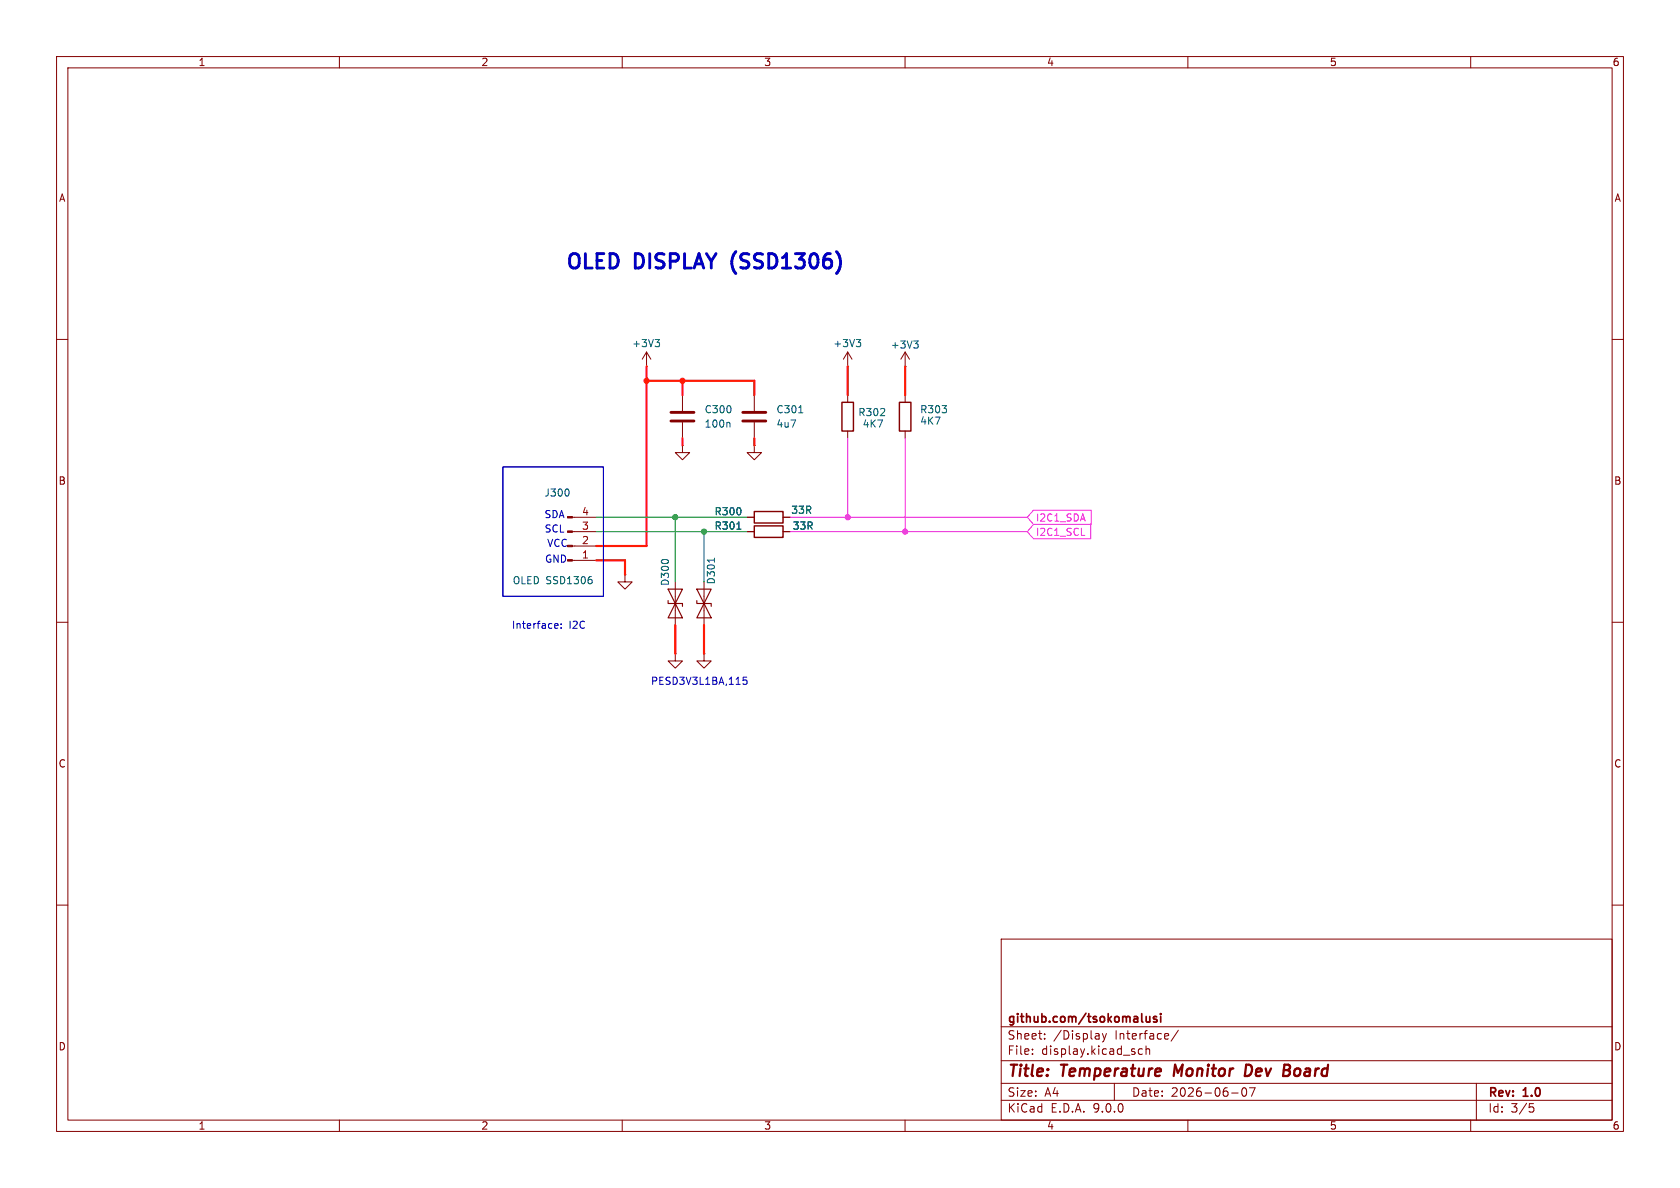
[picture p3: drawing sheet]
(kicad_sch
 (version 20250114)
 (generator "eeschema")
 (generator_version "9.0")
 (paper "A4")
 (title_block
  (title "Temperature Monitor Dev Board")
  (date "2026-06-07")
  (rev "1.0")
  (company "github.com/tsokomalusi"))
 (lib_symbols
  (symbol "Connector:Conn_01x04_Pin"
   (pin_names
    (offset 1.016) (hide yes)) (exclude_from_sim no) (in_bom yes) (on_board yes)
   (property "Reference" "J" (at 0 5.08 0) (effects (font (size 1.27 1.27))))
   (property "Value" "Conn_01x04_Pin" (at 0 -7.62 0) (effects (font (size 1.27 1.27))))
   (property "Footprint" "" (at 0 0 0) (effects (font (size 1.27 1.27)) (hide yes)))
   (property "Datasheet" "~" (at 0 0 0) (effects (font (size 1.27 1.27)) (hide yes)))
   (property "Description" "Generic connector, single row, 01x04, script generated" (at 0 0 0) (effects (font (size 1.27 1.27)) (hide yes)))
   (property "ki_locked" "" (at 0 0 0) (effects (font (size 1.27 1.27))))
   (symbol "Conn_01x04_Pin_1_1"
    (rectangle (start 0.8636 2.667) (end 0 2.413) (stroke (width 0.1524) (type default)) (fill (type outline)))
    (rectangle (start 0.8636 0.127) (end 0 -0.127) (stroke (width 0.1524) (type default)) (fill (type outline)))
    (rectangle (start 0.8636 -2.413) (end 0 -2.667) (stroke (width 0.1524) (type default)) (fill (type outline)))
    (rectangle (start 0.8636 -4.953) (end 0 -5.207) (stroke (width 0.1524) (type default)) (fill (type outline)))
    (polyline (pts (xy 1.27 2.54) (xy 0.8636 2.54)) (stroke (width 0.1524) (type default)) (fill (type none)))
    (polyline (pts (xy 1.27 0) (xy 0.8636 0)) (stroke (width 0.1524) (type default)) (fill (type none)))
    (polyline (pts (xy 1.27 -2.54) (xy 0.8636 -2.54)) (stroke (width 0.1524) (type default)) (fill (type none)))
    (polyline (pts (xy 1.27 -5.08) (xy 0.8636 -5.08)) (stroke (width 0.1524) (type default)) (fill (type none)))
    (pin passive line (at 5.08 2.54 180) (length 3.81) (name "Pin_1" (effects (font (size 1.27 1.27)))) (number "1" (effects (font (size 1.27 1.27)))))
    (pin passive line (at 5.08 0 180) (length 3.81) (name "Pin_2" (effects (font (size 1.27 1.27)))) (number "2" (effects (font (size 1.27 1.27)))))
    (pin passive line (at 5.08 -2.54 180) (length 3.81) (name "Pin_3" (effects (font (size 1.27 1.27)))) (number "3" (effects (font (size 1.27 1.27)))))
    (pin passive line (at 5.08 -5.08 180) (length 3.81) (name "Pin_4" (effects (font (size 1.27 1.27)))) (number "4" (effects (font (size 1.27 1.27))))))
   (embedded_fonts no))
  (symbol "Device:C"
   (pin_numbers (hide yes))
   (pin_names
    (offset 0.254)) (exclude_from_sim no) (in_bom yes) (on_board yes)
   (property "Reference" "C" (at 0.635 2.54 0) (effects (font (size 1.27 1.27)) (justify left)))
   (property "Value" "C" (at 0.635 -2.54 0) (effects (font (size 1.27 1.27)) (justify left)))
   (property "Footprint" "" (at 0.9652 -3.81 0) (effects (font (size 1.27 1.27)) (hide yes)))
   (property "Datasheet" "~" (at 0 0 0) (effects (font (size 1.27 1.27)) (hide yes)))
   (property "Description" "Unpolarized capacitor" (at 0 0 0) (effects (font (size 1.27 1.27)) (hide yes)))
   (symbol "C_0_1"
    (polyline (pts (xy -2.032 0.762) (xy 2.032 0.762)) (stroke (width 0.508) (type default)) (fill (type none)))
    (polyline (pts (xy -2.032 -0.762) (xy 2.032 -0.762)) (stroke (width 0.508) (type default)) (fill (type none))))
   (symbol "C_1_1"
    (pin passive line (at 0 3.81 270) (length 2.794) (name "~" (effects (font (size 1.27 1.27)))) (number "1" (effects (font (size 1.27 1.27)))))
    (pin passive line (at 0 -3.81 90) (length 2.794) (name "~" (effects (font (size 1.27 1.27)))) (number "2" (effects (font (size 1.27 1.27))))))
   (embedded_fonts no))
  (symbol "Device:R"
   (pin_numbers (hide yes))
   (pin_names
    (offset 0)) (exclude_from_sim no) (in_bom yes) (on_board yes)
   (property "Reference" "R" (at 2.032 0 90) (effects (font (size 1.27 1.27))))
   (property "Value" "R" (at 0 0 90) (effects (font (size 1.27 1.27))))
   (property "Footprint" "" (at -1.778 0 90) (effects (font (size 1.27 1.27)) (hide yes)))
   (property "Datasheet" "~" (at 0 0 0) (effects (font (size 1.27 1.27)) (hide yes)))
   (property "Description" "Resistor" (at 0 0 0) (effects (font (size 1.27 1.27)) (hide yes)))
   (symbol "R_0_1"
    (rectangle (start -1.016 -2.54) (end 1.016 2.54) (stroke (width 0.254) (type default)) (fill (type none))))
   (symbol "R_1_1"
    (pin passive line (at 0 3.81 270) (length 1.27) (name "~" (effects (font (size 1.27 1.27)))) (number "1" (effects (font (size 1.27 1.27)))))
    (pin passive line (at 0 -3.81 90) (length 1.27) (name "~" (effects (font (size 1.27 1.27)))) (number "2" (effects (font (size 1.27 1.27))))))
   (embedded_fonts no))
  (symbol "Diode:ESD9B5.0ST5G"
   (pin_numbers (hide yes))
   (pin_names
    (offset 1.016) (hide yes)) (exclude_from_sim no) (in_bom yes) (on_board yes)
   (property "Reference" "D" (at 0 2.54 0) (effects (font (size 1.27 1.27))))
   (property "Value" "ESD9B5.0ST5G" (at 0 -2.54 0) (effects (font (size 1.27 1.27))))
   (property "Footprint" "Diode_SMD:D_SOD-923" (at 0 0 0) (effects (font (size 1.27 1.27)) (hide yes)))
   (property "Datasheet" "https://www.onsemi.com/pub/Collateral/ESD9B-D.PDF" (at 0 0 0) (effects (font (size 1.27 1.27)) (hide yes)))
   (property "Description" "ESD protection diode, 5.0Vrwm, SOD-923" (at 0 0 0) (effects (font (size 1.27 1.27)) (hide yes)))
   (symbol "ESD9B5.0ST5G_0_1"
    (polyline (pts (xy -2.54 -1.27) (xy 0 0) (xy -2.54 1.27) (xy -2.54 -1.27)) (stroke (width 0.2032) (type default)) (fill (type none)))
    (polyline (pts (xy 0.508 1.27) (xy 0 1.27) (xy 0 -1.27) (xy -0.508 -1.27)) (stroke (width 0.2032) (type default)) (fill (type none)))
    (polyline (pts (xy 1.27 0) (xy -1.27 0)) (stroke (width 0) (type default)) (fill (type none)))
    (polyline (pts (xy 2.54 1.27) (xy 2.54 -1.27) (xy 0 0) (xy 2.54 1.27)) (stroke (width 0.2032) (type default)) (fill (type none))))
   (symbol "ESD9B5.0ST5G_1_1"
    (pin passive line (at -3.81 0 0) (length 2.54) (name "A1" (effects (font (size 1.27 1.27)))) (number "1" (effects (font (size 1.27 1.27)))))
    (pin passive line (at 3.81 0 180) (length 2.54) (name "A2" (effects (font (size 1.27 1.27)))) (number "2" (effects (font (size 1.27 1.27))))))
   (embedded_fonts no))
  (symbol "power:+3V3"
   (power)
   (pin_numbers (hide yes))
   (pin_names
    (offset 0) (hide yes)) (exclude_from_sim no) (in_bom yes) (on_board yes)
   (property "Reference" "#PWR" (at 0 -3.81 0) (effects (font (size 1.27 1.27)) (hide yes)))
   (property "Value" "+3V3" (at 0 3.556 0) (effects (font (size 1.27 1.27))))
   (property "Footprint" "" (at 0 0 0) (effects (font (size 1.27 1.27)) (hide yes)))
   (property "Datasheet" "" (at 0 0 0) (effects (font (size 1.27 1.27)) (hide yes)))
   (property "Description" "Power symbol creates a global label with name \"+3V3\"" (at 0 0 0) (effects (font (size 1.27 1.27)) (hide yes)))
   (symbol "+3V3_0_1"
    (polyline (pts (xy -0.762 1.27) (xy 0 2.54)) (stroke (width 0) (type default)) (fill (type none)))
    (polyline (pts (xy 0 2.54) (xy 0.762 1.27)) (stroke (width 0) (type default)) (fill (type none)))
    (polyline (pts (xy 0 0) (xy 0 2.54)) (stroke (width 0) (type default)) (fill (type none))))
   (symbol "+3V3_1_1"
    (pin power_in line (at 0 0 90) (length 0) (name "~" (effects (font (size 1.27 1.27)))) (number "1" (effects (font (size 1.27 1.27))))))
   (embedded_fonts no))
  (symbol "power:GND"
   (power)
   (pin_numbers (hide yes))
   (pin_names
    (offset 0) (hide yes)) (exclude_from_sim no) (in_bom yes) (on_board yes)
   (property "Reference" "#PWR" (at 0 -6.35 0) (effects (font (size 1.27 1.27)) (hide yes)))
   (property "Value" "GND" (at 0 -3.81 0) (effects (font (size 1.27 1.27))))
   (property "Footprint" "" (at 0 0 0) (effects (font (size 1.27 1.27)) (hide yes)))
   (property "Datasheet" "" (at 0 0 0) (effects (font (size 1.27 1.27)) (hide yes)))
   (property "Description" "Power symbol creates a global label with name \"GND\" , ground" (at 0 0 0) (effects (font (size 1.27 1.27)) (hide yes)))
   (symbol "GND_0_1"
    (polyline (pts (xy 0 0) (xy 0 -1.27) (xy 1.27 -1.27) (xy 0 -2.54) (xy -1.27 -1.27) (xy 0 -1.27)) (stroke (width 0) (type default)) (fill (type none))))
   (symbol "GND_1_1"
    (pin power_in line (at 0 0 270) (length 0) (name "~" (effects (font (size 1.27 1.27)))) (number "1" (effects (font (size 1.27 1.27))))))
   (embedded_fonts no)))
 (text "OLED DISPLAY (SSD1306)"
  (exclude_from_sim no)
  (at 124.714 46.482 0)
  (effects (font (size 2.54 2.54) (thickness 0.508)
    (bold yes))))
 (text "GND"
  (exclude_from_sim no)
  (at 98.298 99.06 0)
  (effects (font (size 1.27 1.27))))
 (text "PESD3V3L1BA,115"
  (exclude_from_sim no)
  (at 123.698 120.65 0)
  (effects (font (size 1.27 1.27))))
 (text "VCC"
  (exclude_from_sim no)
  (at 98.552 96.266 0)
  (effects (font (size 1.27 1.27))))
 (text "SDA"
  (exclude_from_sim no)
  (at 98.044 91.186 0)
  (effects (font (size 1.27 1.27))))
 (text "SCL"
  (exclude_from_sim no)
  (at 98.044 93.726 0)
  (effects (font (size 1.27 1.27))))
 (text "Interface: I2C"
  (exclude_from_sim no)
  (at 97.028 110.744 0)
  (effects (font (size 1.27 1.27))))
 (text_box ""
  (exclude_from_sim no)
  (at 88.9 82.55 0)
  (size 17.78 22.86)
  (margins 0.9525 0.9525 0.9525 0.9525)
  (stroke (width 0) (type solid))
  (fill (type none))
  (effects (font (size 1.27 1.27)) (justify left top)))
 (junction
  (at 124.46 93.98)
  (diameter 0)
  (color 0 0 0 0))
 (junction
  (at 114.3 67.31)
  (diameter 0)
  (color 0 0 0 0))
 (junction
  (at 119.38 91.44)
  (diameter 0)
  (color 0 0 0 0))
 (junction
  (at 120.65 67.31)
  (diameter 0)
  (color 0 0 0 0))
 (junction
  (at 160.02 93.98)
  (diameter 0)
  (color 0 0 0 0))
 (junction
  (at 149.86 91.44)
  (diameter 0)
  (color 0 0 0 0))
 (wire
  (pts (xy 105.41 99.06) (xy 110.49 99.06))
  (stroke (width 0) (type default)))
 (wire
  (pts (xy 133.35 77.47) (xy 133.35 78.74))
  (stroke (width 0) (type default)))
 (wire
  (pts (xy 149.86 64.77) (xy 149.86 69.85))
  (stroke (width 0) (type default)))
 (wire
  (pts (xy 119.38 110.49) (xy 119.38 115.57))
  (stroke (width 0) (type default)))
 (wire
  (pts (xy 119.38 91.44) (xy 119.38 102.87))
  (stroke (width 0) (type default)))
 (wire
  (pts (xy 120.65 67.31) (xy 114.3 67.31))
  (stroke (width 0) (type default)))
 (wire
  (pts (xy 110.49 99.06) (xy 110.49 101.6))
  (stroke (width 0) (type default)))
 (wire
  (pts (xy 124.46 110.49) (xy 124.46 115.57))
  (stroke (width 0) (type default)))
 (wire
  (pts (xy 139.7 91.44) (xy 149.86 91.44))
  (stroke (width 0) (type default)))
 (wire
  (pts (xy 133.35 69.85) (xy 133.35 67.31))
  (stroke (width 0) (type default)))
 (wire
  (pts (xy 160.02 77.47) (xy 160.02 93.98))
  (stroke (width 0) (type default)))
 (wire
  (pts (xy 120.65 78.74) (xy 120.65 77.47))
  (stroke (width 0) (type default)))
 (wire
  (pts (xy 160.02 64.77) (xy 160.02 69.85))
  (stroke (width 0) (type default)))
 (wire
  (pts (xy 124.46 93.98) (xy 124.46 102.87))
  (stroke (width 0) (type default)))
 (wire
  (pts (xy 120.65 67.31) (xy 133.35 67.31))
  (stroke (width 0) (type default)))
 (wire
  (pts (xy 139.7 93.98) (xy 160.02 93.98))
  (stroke (width 0) (type default)))
 (wire
  (pts (xy 149.86 77.47) (xy 149.86 91.44))
  (stroke (width 0) (type default)))
 (wire
  (pts (xy 160.02 93.98) (xy 181.61 93.98))
  (stroke (width 0) (type default)))
 (wire
  (pts (xy 105.41 96.52) (xy 114.3 96.52))
  (stroke (width 0) (type default)))
 (wire
  (pts (xy 114.3 67.31) (xy 114.3 96.52))
  (stroke (width 0) (type default)))
 (wire
  (pts (xy 124.46 93.98) (xy 132.08 93.98))
  (stroke (width 0) (type default)))
 (wire
  (pts (xy 105.41 93.98) (xy 124.46 93.98))
  (stroke (width 0) (type default)))
 (wire
  (pts (xy 119.38 91.44) (xy 132.08 91.44))
  (stroke (width 0) (type default)))
 (wire
  (pts (xy 120.65 69.85) (xy 120.65 67.31))
  (stroke (width 0) (type default)))
 (wire
  (pts (xy 149.86 91.44) (xy 181.61 91.44))
  (stroke (width 0) (type default)))
 (wire
  (pts (xy 114.3 64.77) (xy 114.3 67.31))
  (stroke (width 0) (type default)))
 (wire
  (pts (xy 105.41 91.44) (xy 119.38 91.44))
  (stroke (width 0) (type default)))
 (global_label "I2C1_SDA"
  (shape input)
  (at 181.61 91.44 0)
  (fields_autoplaced yes)
  (effects (font (size 1.27 1.27)) (justify left))
  (property "Intersheetrefs" "${INTERSHEET_REFS}" (at 193.4247 91.44 0) (effects (font (size 1.27 1.27)) (justify left) (hide yes))))
 (global_label "I2C1_SCL"
  (shape input)
  (at 181.61 93.98 0)
  (fields_autoplaced yes)
  (effects (font (size 1.27 1.27)) (justify left))
  (property "Intersheetrefs" "${INTERSHEET_REFS}" (at 193.3642 93.98 0) (effects (font (size 1.27 1.27)) (justify left) (hide yes))))
 (symbol
  (lib_id "power:GND")
  (at 110.49 101.6 0)
  (unit 1)
  (exclude_from_sim no)
  (in_bom yes)
  (on_board yes)
  (dnp no)
  (property "Reference" "#PWR020" (at 110.49 107.95 0) (effects (font (size 1.27 1.27)) (hide yes)))
  (property "Value" "GND" (at 110.236 105.918 0) (effects (font (size 1.27 1.27)) (hide yes)))
  (property "Footprint" "" (at 110.49 101.6 0) (effects (font (size 1.27 1.27)) (hide yes)))
  (property "Datasheet" "" (at 110.49 101.6 0) (effects (font (size 1.27 1.27)) (hide yes)))
  (property "Description" "Power symbol creates a global label with name \"GND\" , ground" (at 110.49 101.6 0) (effects (font (size 1.27 1.27)) (hide yes)))
  (pin "1"))
 (symbol
  (lib_id "power:GND")
  (at 133.35 78.74 0)
  (unit 1)
  (exclude_from_sim no)
  (in_bom yes)
  (on_board yes)
  (dnp no)
  (property "Reference" "#PWR019" (at 133.35 85.09 0) (effects (font (size 1.27 1.27)) (hide yes)))
  (property "Value" "GND" (at 133.096 83.058 0) (effects (font (size 1.27 1.27)) (hide yes)))
  (property "Footprint" "" (at 133.35 78.74 0) (effects (font (size 1.27 1.27)) (hide yes)))
  (property "Datasheet" "" (at 133.35 78.74 0) (effects (font (size 1.27 1.27)) (hide yes)))
  (property "Description" "Power symbol creates a global label with name \"GND\" , ground" (at 133.35 78.74 0) (effects (font (size 1.27 1.27)) (hide yes)))
  (pin "1"))
 (symbol
  (lib_id "Device:C")
  (at 120.65 73.66 0)
  (unit 1)
  (exclude_from_sim no)
  (in_bom yes)
  (on_board yes)
  (dnp no)
  (fields_autoplaced yes)
  (property "Reference" "C300" (at 124.46 72.3899 0) (effects (font (size 1.27 1.27)) (justify left)))
  (property "Value" "100n" (at 124.46 74.9299 0) (effects (font (size 1.27 1.27)) (justify left)))
  (property "Footprint" "Capacitor_SMD:C_0603_1608Metric" (at 121.6152 77.47 0) (effects (font (size 1.27 1.27)) (hide yes)))
  (property "Datasheet" "~" (at 120.65 73.66 0) (effects (font (size 1.27 1.27)) (hide yes)))
  (property "Description" "Unpolarized capacitor" (at 120.65 73.66 0) (effects (font (size 1.27 1.27)) (hide yes)))
  (pin "2")
  (pin "1"))
 (symbol
  (lib_id "Device:R")
  (at 149.86 73.66 0)
  (unit 1)
  (exclude_from_sim no)
  (in_bom yes)
  (on_board yes)
  (dnp no)
  (property "Reference" "R302" (at 151.638 72.898 0) (effects (font (size 1.27 1.27)) (justify left)))
  (property "Value" "4K7" (at 152.4 74.9299 0) (effects (font (size 1.27 1.27)) (justify left)))
  (property "Footprint" "Resistor_SMD:R_0603_1608Metric" (at 148.082 73.66 90) (effects (font (size 1.27 1.27)) (hide yes)))
  (property "Datasheet" "~" (at 149.86 73.66 0) (effects (font (size 1.27 1.27)) (hide yes)))
  (property "Description" "Resistor" (at 149.86 73.66 0) (effects (font (size 1.27 1.27)) (hide yes)))
  (pin "1")
  (pin "2"))
 (symbol
  (lib_id "Diode:ESD9B5.0ST5G")
  (at 124.46 106.68 90)
  (unit 1)
  (exclude_from_sim no)
  (in_bom yes)
  (on_board yes)
  (dnp no)
  (property "Reference" "D301" (at 125.73 98.298 0) (effects (font (size 1.27 1.27)) (justify right)))
  (property "Value" "PESD3V3L1BA,115" (at 127 107.9499 90) (effects (font (size 1.27 1.27)) (justify right) (hide yes)))
  (property "Footprint" "Diode_SMD:D_SOD-323" (at 124.46 106.68 0) (effects (font (size 1.27 1.27)) (hide yes)))
  (property "Datasheet" "https://www.onsemi.com/pub/Collateral/ESD9B-D.PDF" (at 124.46 106.68 0) (effects (font (size 1.27 1.27)) (hide yes)))
  (property "Description" "ESD protection diode, 5.0Vrwm, SOD-923" (at 124.46 106.68 0) (effects (font (size 1.27 1.27)) (hide yes)))
  (pin "1")
  (pin "2"))
 (symbol
  (lib_id "Device:C")
  (at 133.35 73.66 0)
  (unit 1)
  (exclude_from_sim no)
  (in_bom yes)
  (on_board yes)
  (dnp no)
  (fields_autoplaced yes)
  (property "Reference" "C301" (at 137.16 72.3899 0) (effects (font (size 1.27 1.27)) (justify left)))
  (property "Value" "4u7" (at 137.16 74.9299 0) (effects (font (size 1.27 1.27)) (justify left)))
  (property "Footprint" "Capacitor_SMD:C_0603_1608Metric" (at 134.3152 77.47 0) (effects (font (size 1.27 1.27)) (hide yes)))
  (property "Datasheet" "~" (at 133.35 73.66 0) (effects (font (size 1.27 1.27)) (hide yes)))
  (property "Description" "Unpolarized capacitor" (at 133.35 73.66 0) (effects (font (size 1.27 1.27)) (hide yes)))
  (pin "1")
  (pin "2"))
 (symbol
  (lib_id "power:GND")
  (at 120.65 78.74 0)
  (unit 1)
  (exclude_from_sim no)
  (in_bom yes)
  (on_board yes)
  (dnp no)
  (property "Reference" "#PWR018" (at 120.65 85.09 0) (effects (font (size 1.27 1.27)) (hide yes)))
  (property "Value" "GND" (at 120.142 83.058 0) (effects (font (size 1.27 1.27)) (hide yes)))
  (property "Footprint" "" (at 120.65 78.74 0) (effects (font (size 1.27 1.27)) (hide yes)))
  (property "Datasheet" "" (at 120.65 78.74 0) (effects (font (size 1.27 1.27)) (hide yes)))
  (property "Description" "Power symbol creates a global label with name \"GND\" , ground" (at 120.65 78.74 0) (effects (font (size 1.27 1.27)) (hide yes)))
  (pin "1"))
 (symbol
  (lib_id "Connector:Conn_01x04_Pin")
  (at 100.33 96.52 0)
  (mirror x)
  (unit 1)
  (exclude_from_sim no)
  (in_bom yes)
  (on_board yes)
  (dnp no)
  (property "Reference" "J300" (at 98.552 87.122 0) (effects (font (size 1.27 1.27))))
  (property "Value" "OLED SSD1306" (at 97.79 102.616 0) (effects (font (size 1.27 1.27))))
  (property "Footprint" "Connector_PinHeader_2.54mm:PinHeader_1x04_P2.54mm_Vertical" (at 100.33 96.52 0) (effects (font (size 1.27 1.27)) (hide yes)))
  (property "Datasheet" "~" (at 100.33 96.52 0) (effects (font (size 1.27 1.27)) (hide yes)))
  (property "Description" "Generic connector, single row, 01x04, script generated" (at 100.33 96.52 0) (effects (font (size 1.27 1.27)) (hide yes)))
  (pin "2")
  (pin "1")
  (pin "3")
  (pin "4"))
 (symbol
  (lib_id "power:+3V3")
  (at 114.3 64.77 0)
  (unit 1)
  (exclude_from_sim no)
  (in_bom yes)
  (on_board yes)
  (dnp no)
  (property "Reference" "#PWR017" (at 114.3 68.58 0) (effects (font (size 1.27 1.27)) (hide yes)))
  (property "Value" "+3V3" (at 114.3 60.706 0) (effects (font (size 1.27 1.27))))
  (property "Footprint" "" (at 114.3 64.77 0) (effects (font (size 1.27 1.27)) (hide yes)))
  (property "Datasheet" "" (at 114.3 64.77 0) (effects (font (size 1.27 1.27)) (hide yes)))
  (property "Description" "Power symbol creates a global label with name \"+3V3\"" (at 114.3 64.77 0) (effects (font (size 1.27 1.27)) (hide yes)))
  (pin "1"))
 (symbol
  (lib_id "power:+3V3")
  (at 149.86 64.77 0)
  (unit 1)
  (exclude_from_sim no)
  (in_bom yes)
  (on_board yes)
  (dnp no)
  (property "Reference" "#PWR015" (at 149.86 68.58 0) (effects (font (size 1.27 1.27)) (hide yes)))
  (property "Value" "+3V3" (at 149.86 60.706 0) (effects (font (size 1.27 1.27))))
  (property "Footprint" "" (at 149.86 64.77 0) (effects (font (size 1.27 1.27)) (hide yes)))
  (property "Datasheet" "" (at 149.86 64.77 0) (effects (font (size 1.27 1.27)) (hide yes)))
  (property "Description" "Power symbol creates a global label with name \"+3V3\"" (at 149.86 64.77 0) (effects (font (size 1.27 1.27)) (hide yes)))
  (pin "1"))
 (symbol
  (lib_id "Device:R")
  (at 135.89 93.98 90)
  (unit 1)
  (exclude_from_sim no)
  (in_bom yes)
  (on_board yes)
  (dnp no)
  (property "Reference" "R301" (at 128.778 92.964 90) (effects (font (size 1.27 1.27))))
  (property "Value" "33R" (at 141.986 92.964 90) (effects (font (size 1.27 1.27))))
  (property "Footprint" "Resistor_SMD:R_0603_1608Metric" (at 135.89 95.758 90) (effects (font (size 1.27 1.27)) (hide yes)))
  (property "Datasheet" "~" (at 135.89 93.98 0) (effects (font (size 1.27 1.27)) (hide yes)))
  (property "Description" "Resistor" (at 135.89 93.98 0) (effects (font (size 1.27 1.27)) (hide yes)))
  (pin "1")
  (pin "2"))
 (symbol
  (lib_id "Diode:ESD9B5.0ST5G")
  (at 119.38 106.68 90)
  (unit 1)
  (exclude_from_sim no)
  (in_bom yes)
  (on_board yes)
  (dnp no)
  (property "Reference" "D300" (at 117.602 98.552 0) (effects (font (size 1.27 1.27)) (justify right)))
  (property "Value" "PESD3V3L1BA,115" (at 121.92 107.9499 90) (effects (font (size 1.27 1.27)) (justify right) (hide yes)))
  (property "Footprint" "Diode_SMD:D_SOD-323" (at 119.38 106.68 0) (effects (font (size 1.27 1.27)) (hide yes)))
  (property "Datasheet" "https://www.onsemi.com/pub/Collateral/ESD9B-D.PDF" (at 119.38 106.68 0) (effects (font (size 1.27 1.27)) (hide yes)))
  (property "Description" "ESD protection diode, 5.0Vrwm, SOD-923" (at 119.38 106.68 0) (effects (font (size 1.27 1.27)) (hide yes)))
  (pin "2")
  (pin "1"))
 (symbol
  (lib_id "power:+3V3")
  (at 160.02 64.77 0)
  (unit 1)
  (exclude_from_sim no)
  (in_bom yes)
  (on_board yes)
  (dnp no)
  (property "Reference" "#PWR016" (at 160.02 68.58 0) (effects (font (size 1.27 1.27)) (hide yes)))
  (property "Value" "+3V3" (at 160.02 60.96 0) (effects (font (size 1.27 1.27))))
  (property "Footprint" "" (at 160.02 64.77 0) (effects (font (size 1.27 1.27)) (hide yes)))
  (property "Datasheet" "" (at 160.02 64.77 0) (effects (font (size 1.27 1.27)) (hide yes)))
  (property "Description" "Power symbol creates a global label with name \"+3V3\"" (at 160.02 64.77 0) (effects (font (size 1.27 1.27)) (hide yes)))
  (pin "1"))
 (symbol
  (lib_id "power:GND")
  (at 124.46 115.57 0)
  (unit 1)
  (exclude_from_sim no)
  (in_bom yes)
  (on_board yes)
  (dnp no)
  (property "Reference" "#PWR014" (at 124.46 121.92 0) (effects (font (size 1.27 1.27)) (hide yes)))
  (property "Value" "GND" (at 124.206 119.888 0) (effects (font (size 1.27 1.27)) (hide yes)))
  (property "Footprint" "" (at 124.46 115.57 0) (effects (font (size 1.27 1.27)) (hide yes)))
  (property "Datasheet" "" (at 124.46 115.57 0) (effects (font (size 1.27 1.27)) (hide yes)))
  (property "Description" "Power symbol creates a global label with name \"GND\" , ground" (at 124.46 115.57 0) (effects (font (size 1.27 1.27)) (hide yes)))
  (pin "1"))
 (symbol
  (lib_id "Device:R")
  (at 160.02 73.66 0)
  (unit 1)
  (exclude_from_sim no)
  (in_bom yes)
  (on_board yes)
  (dnp no)
  (property "Reference" "R303" (at 162.56 72.3899 0) (effects (font (size 1.27 1.27)) (justify left)))
  (property "Value" "4K7" (at 162.56 74.422 0) (effects (font (size 1.27 1.27)) (justify left)))
  (property "Footprint" "Resistor_SMD:R_0603_1608Metric" (at 158.242 73.66 90) (effects (font (size 1.27 1.27)) (hide yes)))
  (property "Datasheet" "~" (at 160.02 73.66 0) (effects (font (size 1.27 1.27)) (hide yes)))
  (property "Description" "Resistor" (at 160.02 73.66 0) (effects (font (size 1.27 1.27)) (hide yes)))
  (pin "2")
  (pin "1"))
 (symbol
  (lib_id "Device:R")
  (at 135.89 91.44 90)
  (unit 1)
  (exclude_from_sim no)
  (in_bom yes)
  (on_board yes)
  (dnp no)
  (property "Reference" "R300" (at 128.778 90.424 90) (effects (font (size 1.27 1.27))))
  (property "Value" "33R" (at 141.732 90.17 90) (effects (font (size 1.27 1.27))))
  (property "Footprint" "Resistor_SMD:R_0603_1608Metric" (at 135.89 93.218 90) (effects (font (size 1.27 1.27)) (hide yes)))
  (property "Datasheet" "~" (at 135.89 91.44 0) (effects (font (size 1.27 1.27)) (hide yes)))
  (property "Description" "Resistor" (at 135.89 91.44 0) (effects (font (size 1.27 1.27)) (hide yes)))
  (pin "1")
  (pin "2"))
 (symbol
  (lib_id "power:GND")
  (at 119.38 115.57 0)
  (unit 1)
  (exclude_from_sim no)
  (in_bom yes)
  (on_board yes)
  (dnp no)
  (property "Reference" "#PWR013" (at 119.38 121.92 0) (effects (font (size 1.27 1.27)) (hide yes)))
  (property "Value" "GND" (at 119.126 119.888 0) (effects (font (size 1.27 1.27)) (hide yes)))
  (property "Footprint" "" (at 119.38 115.57 0) (effects (font (size 1.27 1.27)) (hide yes)))
  (property "Datasheet" "" (at 119.38 115.57 0) (effects (font (size 1.27 1.27)) (hide yes)))
  (property "Description" "Power symbol creates a global label with name \"GND\" , ground" (at 119.38 115.57 0) (effects (font (size 1.27 1.27)) (hide yes)))
  (pin "1")))
